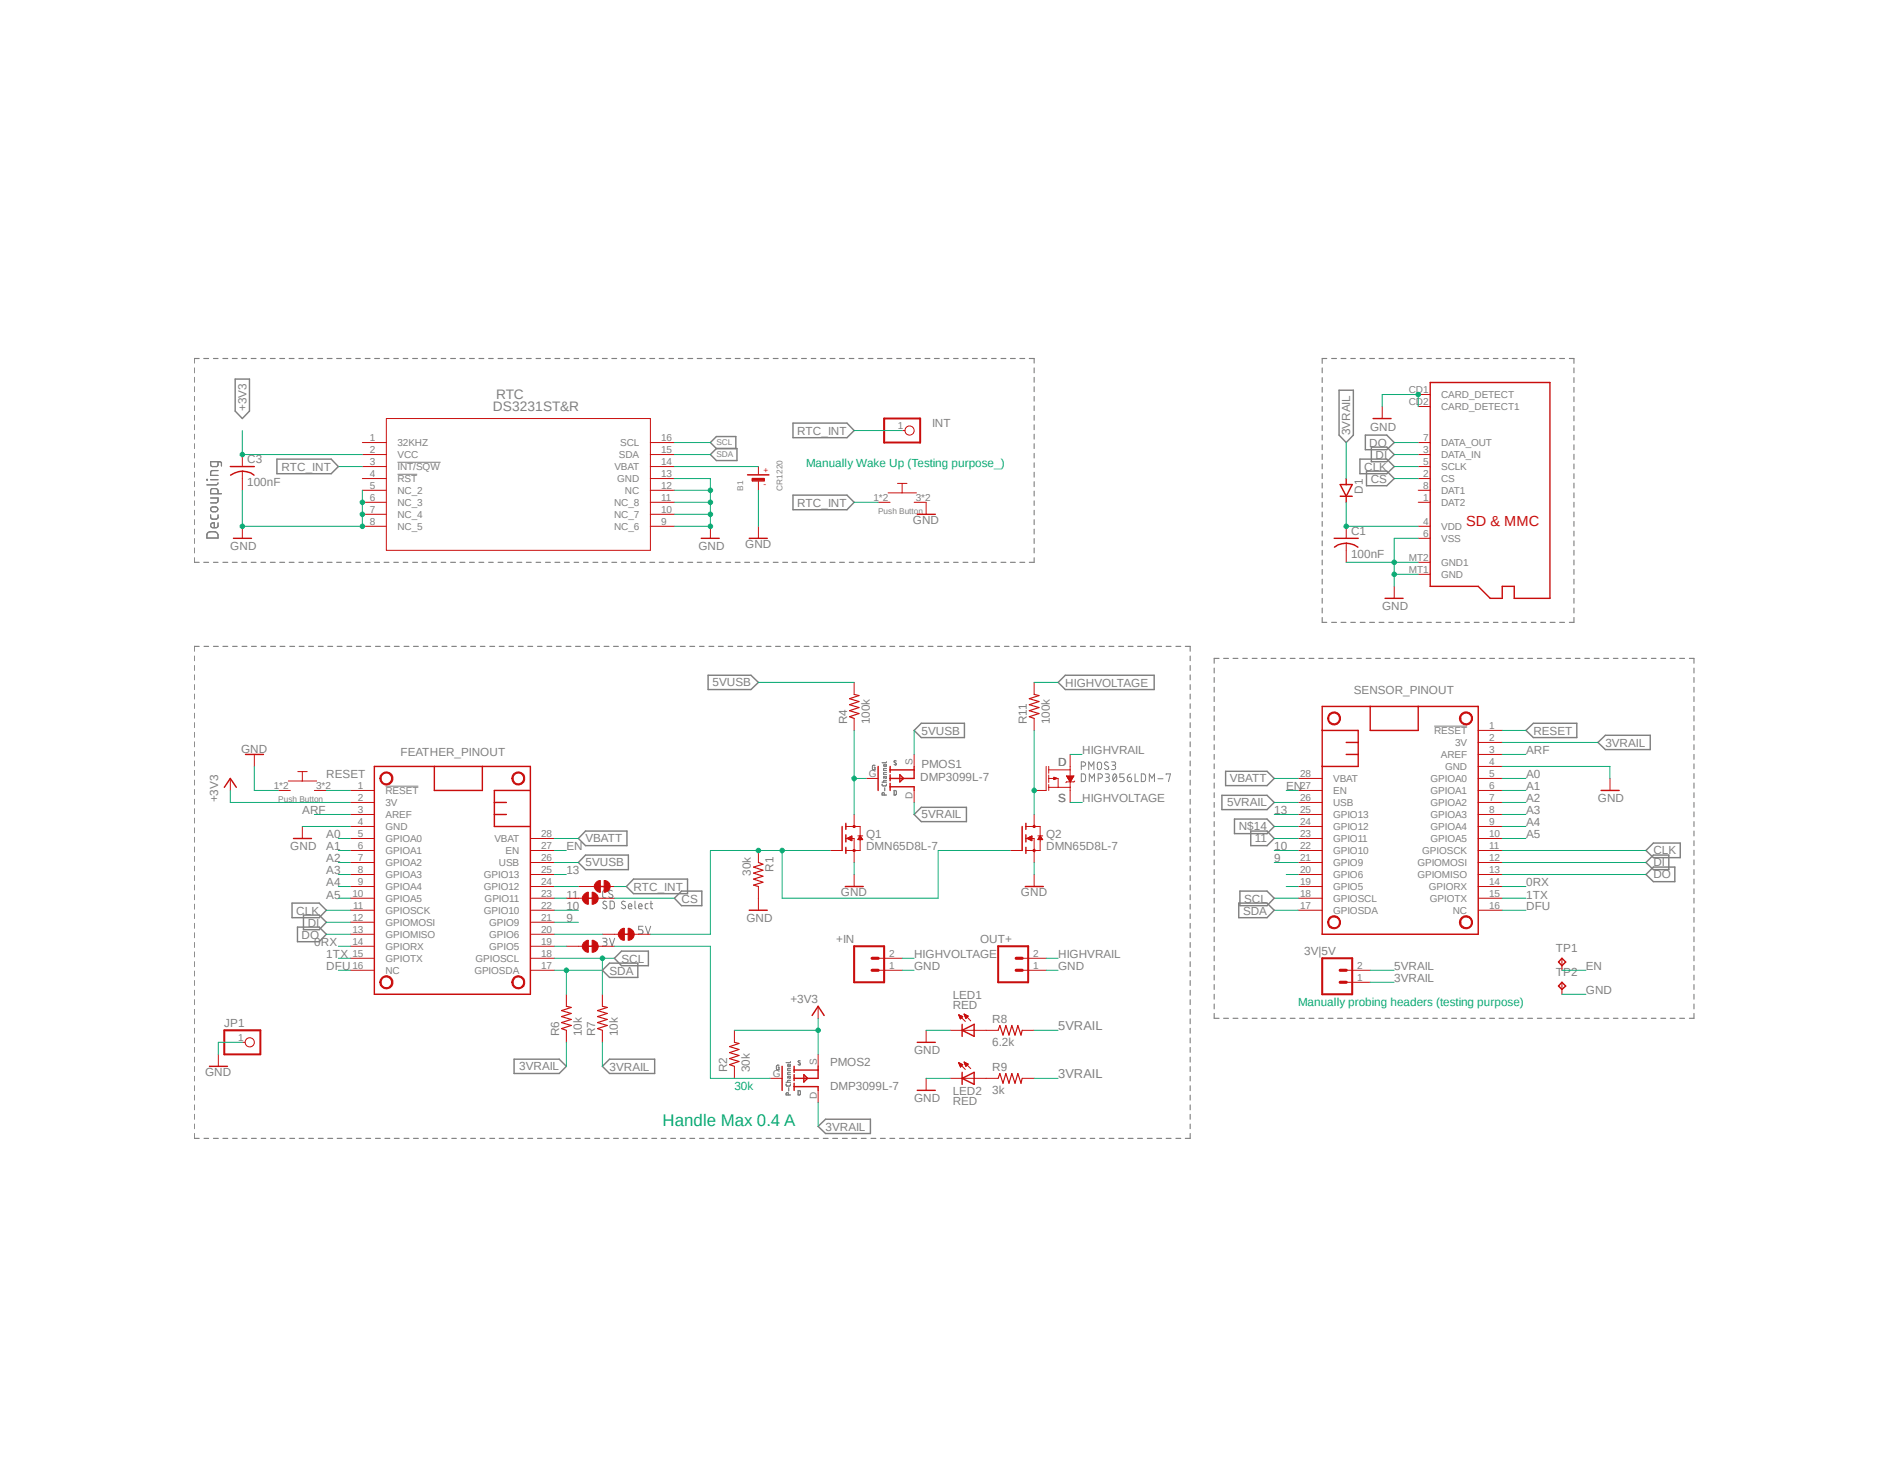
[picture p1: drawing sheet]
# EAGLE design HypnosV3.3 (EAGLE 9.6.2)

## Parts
3V  JUMPER-SMT_2_NC_TRACE_SILK  [SMT-JUMPER_2_NC_TRACE_SILK]
3V|5V  CONN_021X02_NO_SILK  [1X02_NO_SILK]
5V  JUMPER-SMT_2_NC_TRACE_SILK  [SMT-JUMPER_2_NC_TRACE_SILK]
+IN  HIGHV-IN  CONN_021X02_NO_SILK  [1X02_NO_SILK]
B1  CR1220  BATTERYCR1220_SMT  [CR1220]
C1  100nF  C-USC1206  [C1206]
C3  100nF  C-USC1206  [C1206]
CS  SD Select  JUMPER-SMT_2_NC_TRACE_SILK  [SMT-JUMPER_2_NC_TRACE_SILK]
D1  D-SOD123  [SOD123]
FEATHERWING  SENSOR_PINOUT  FEATHERWING  [FEATHERWING]
INT  PINHD-1X1CB  [1X01-CLEANBIG]
JP1  PINHD-1X1CB  [1X01-CLEANBIG]
LED1  RED  LEDCHIPLED_0805  [CHIPLED_0805]
LED2  RED  LEDCHIPLED_0805  [CHIPLED_0805]
MICROSD  MICROSD  [MICROSD]
MS2  FEATHER_PINOUT  FEATHERWING  [FEATHERWING]
OUT+  HIGHV-OUT  CONN_021X02_NO_SILK  [1X02_NO_SILK]
PMOS1  DMP3099L-7  SSM3J3228R  [SOT-23-3]
PMOS2  DMP3099L-7  SSM3J3228R  [SOT-23-3]
PMOS3  DMP3056LDM-7  P-MOSFET  [SOT23-6]
Q1  DMN65D8L-7  NMOS  [SOT23-S]
Q2  DMN65D8L-7  NMOS  [SOT23-S]
R1  30k  WSLP1206R0500FEA  [RES_1206]
R2  30k  WSLP1206R0500FEA  [RES_1206]
R4  100k  WSLP1206R0500FEA  [RES_1206]
R6  10k  WSLP1206R0500FEA  [RES_1206]
R7  10k  WSLP1206R0500FEA  [RES_1206]
R8  6.2k  WSLP1206R0500FEA  [RES_1206]
R9  3k  WSLP1206R0500FEA  [RES_1206]
R11  100k  WSLP1206R0500FEA  [RES_1206]
RTC  DS3231ST&R  [21-0042B_16]
RTC_INT  JUMPER-SMT_2_NC_TRACE_SILK  [SMT-JUMPER_2_NC_TRACE_SILK]
TP1  TPTP16R  [TP16R]
TP2  TPTP16R  [TP16R]
U$1  PUSH_BUTTON  [PUSHBUTTON_SMD]
U$2  PUSH_BUTTON  [PUSHBUTTON_SMD]

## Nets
0RX: FEATHERWING.14(GPIORX) MS2.14(GPIORX)
1TX: FEATHERWING.15(GPIOTX) MS2.15(GPIOTX)
3VRAIL: 3V|5V.1 D1.2(A) FEATHERWING.2(3V) PMOS2.D R6.1 R7.1 R9.2
5VRAIL: 3V|5V.2 FEATHERWING.26(USB) PMOS1.D R8.2
5VUSB: MS2.26(USB) PMOS1.S R4.2
9: FEATHERWING.21(GPIO9) MS2.21(GPIO9)
10: FEATHERWING.22(GPIO10) MS2.22(GPIO10)
11: CS.1 FEATHERWING.23(GPIO11) MS2.23(GPIO11)
13: FEATHERWING.25(GPIO13) MS2.25(GPIO13)
+3V3: C3.1 MS2.2(3V) PMOS2.S R2.2 RTC.2(VCC)
A0: FEATHERWING.5(GPIOA0) MS2.5(GPIOA0)
A1: FEATHERWING.6(GPIOA1) MS2.6(GPIOA1)
A2: FEATHERWING.7(GPIOA2) MS2.7(GPIOA2)
A3: FEATHERWING.8(GPIOA3) MS2.8(GPIOA3)
A4: FEATHERWING.9(GPIOA4) MS2.9(GPIOA4)
A5: FEATHERWING.10(GPIOA5) MS2.10(GPIOA5)
ARF: FEATHERWING.3(AREF) MS2.3(AREF)
CLK: FEATHERWING.11(GPIOSCK) MICROSD.5(SCLK) MS2.11(GPIOSCK)
CS: CS.2 MICROSD.2(CS)
DFU: FEATHERWING.16(NC) MS2.16(NC)
DI: FEATHERWING.12(GPIOMOSI) MICROSD.3(DATA_IN) MS2.12(GPIOMOSI)
DO: FEATHERWING.13(GPIOMISO) MICROSD.7(DATA_OUT) MS2.13(GPIOMISO)
EN: FEATHERWING.27(EN) MS2.27(EN) TP1.TP
GND [GND]: +IN.1 B1.- C1.2 C3.2 FEATHERWING.4(GND) JP1.1 LED1.C LED2.C MICROSD.6(VSS) MICROSD.CD1(CARD_DETECT) MICROSD.CD2(CARD_DETECT1) MICROSD.MT1(GND) MICROSD.MT2(GND1) MS2.4(GND) OUT+.1 Q1.2(S) Q2.2(S) R1.2 RTC.5(NC_2) RTC.6(NC_3) RTC.7(NC_4) RTC.8(NC_5) RTC.9(NC_6) RTC.10(NC_7) RTC.11(NC_8) RTC.12(NC) RTC.13(GND) TP2.TP U$1.1 U$1.2 U$2.3 U$2.4
HIGHVOLTAGE [HIGHVOLTAGE]: +IN.2 PMOS3.4(S) R11.2
HIGHVRAIL [HIGHVOLTAGE]: OUT+.2 PMOS3.1(D) PMOS3.2(D) PMOS3.5(D) PMOS3.6(D)
N$1: 5V.1 MS2.20(GPIO6)
N$2: B1.+$1(+) RTC.14(VBAT)
N$3: 3V.1 MS2.19(GPIO5)
N$4: 5V.2 Q1.1(G) Q2.1(G) R1.1
N$5: 3V.2 PMOS2.G R2.1
N$7: FEATHERWING.20(GPIO6)
N$8: FEATHERWING.19(GPIO5)
N$10: PMOS1.G Q1.3(D) R4.1
N$12: LED1.A R8.1
N$13: LED2.A R9.1
N$14: FEATHERWING.24(GPIO12) MS2.24(GPIO12) RTC_INT.1
N$15: PMOS3.3(G) Q2.3(D) R11.1
RESET: FEATHERWING.1(!RESET) MS2.1(!RESET) U$1.3 U$1.4
RTC_INT: INT.1 RTC.3(!INT/SQW) RTC_INT.2 U$2.1 U$2.2
SCL: FEATHERWING.18(GPIOSCL) MS2.18(GPIOSCL) R7.2 RTC.16(SCL)
SDA: FEATHERWING.17(GPIOSDA) MS2.17(GPIOSDA) R6.2 RTC.15(SDA)
VBATT: FEATHERWING.28(VBAT) MS2.28(VBAT)
VDD: C1.1 D1.1(C) MICROSD.4(VDD)
Unconnected: MICROSD.1(DAT2) MICROSD.8(DAT1) RTC.1(32KHZ) RTC.4(!RST)

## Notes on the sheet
- Manually Wake Up (Testing purpose_)
- Decoupling
- D
- S
- Manually probing headers (testing purpose)
- 30k
- Handle Max 0.4 A

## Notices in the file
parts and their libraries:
SparkFun-PowerSymbols: Licensing: Creative Commons ShareAlike 4.0 International - https://creativecommons.org/licenses/by-sa/4.0
microbuilder: This work is placed in the public domain, and may be freely used for commercial and non-commercial work with the following conditions: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
